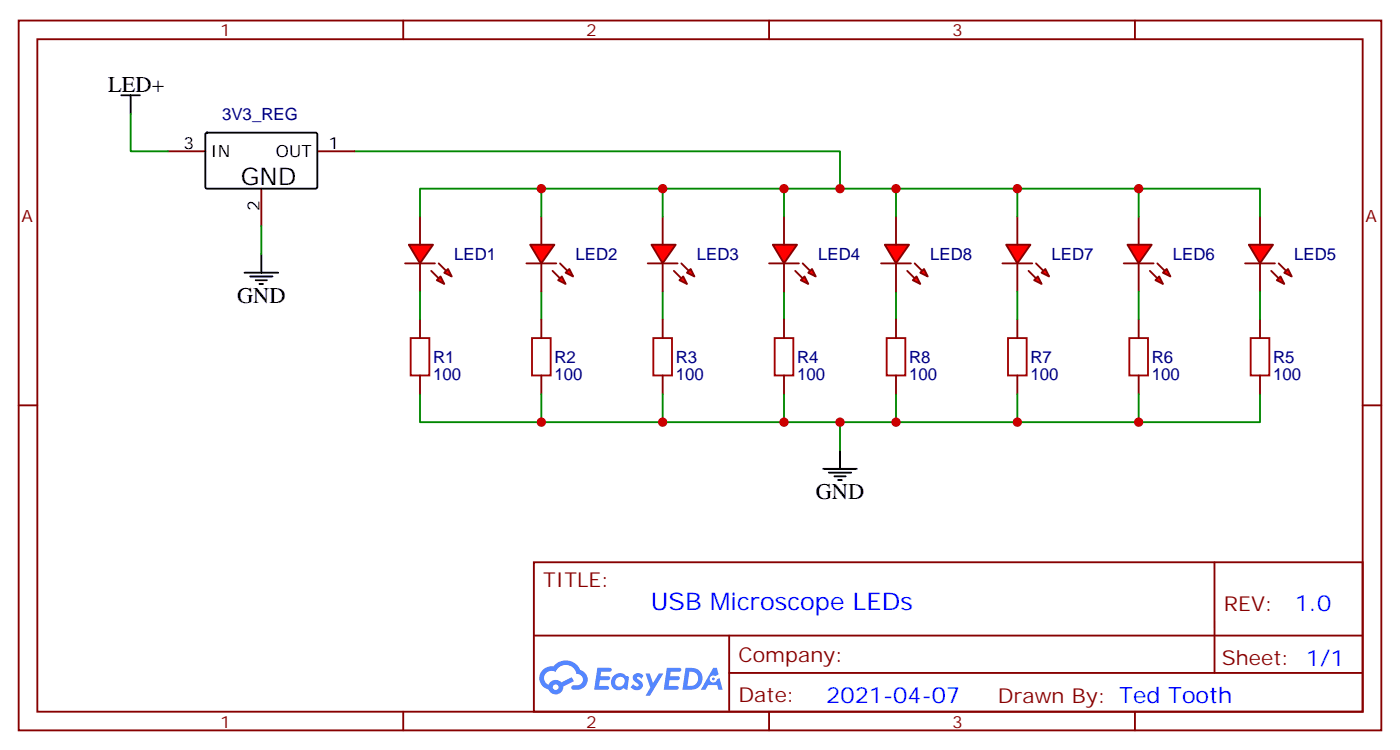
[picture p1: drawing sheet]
<svg xmlns="http://www.w3.org/2000/svg" width="265mm" height="142mm" viewBox="0 0 265 142" stroke-linecap="round" stroke-linejoin="round" font-family="sans-serif">
<g fill="#f00" stroke="#870000" stroke-width=".35">
<path d="M77.3 46.2h4.5l-2.4 3.5z"/>
<path d="M76.6 49.7h5.6z"/>
</g>
<g fill="#870000" stroke="#870000" stroke-width=".35">
<path d="M82.9 49.7l1.4 1.5z"/>
<path d="M81.5 51.2l1.4 1.4z"/>
</g>
<g fill="#f00" stroke="#870000" stroke-width=".35">
<path d="M84 51.5l.7-.7 .7 1.4z"/>
<path d="M82.5 52.9l.8-.7 .7 1.4z"/>
</g>
<path d="M79.4 40.9v5.3M79.4 49.7v5.3M79.4 60.3v3.6M79.4 70.9v3.5M102.3 60.3v3.6M102.3 70.9v3.5" fill="none" stroke="#870000" stroke-width=".35"/>
<path d="M77.6 63.9h3.5v7h-3.5zM100.5 63.9h3.6v7h-3.6z" fill="none" stroke="#a10000" stroke-width=".35"/>
<path d="M155.6 88.5h6.3M156.6 89.3h4.3M157.7 90h2.1M158.4 90.7h.7M158.7 85v3.5" fill="none" stroke="#000" stroke-width=".35"/>
<path d="M79.4 55v5.3M102.3 55v5.3" fill="none" stroke="#008700" stroke-width=".35"/>
<g fill="#f00" stroke="#870000" stroke-width=".35">
<path d="M100.2 46.2h4.6l-2.5 3.5z"/>
<path d="M99.5 49.7h5.6z"/>
</g>
<g fill="#870000" stroke="#870000" stroke-width=".35">
<path d="M105.8 49.7l1.4 1.5z"/>
<path d="M104.4 51.2l1.4 1.4z"/>
</g>
<g fill="#f00" stroke="#870000" stroke-width=".35">
<path d="M106.9 51.5l.7-.7 .7 1.4z"/>
<path d="M105.5 52.9l.7-.7 .7 1.4z"/>
</g>
<path d="M102.3 40.9v5.3M102.3 49.7v5.3M125.2 60.3v3.6M125.2 70.9v3.5" fill="none" stroke="#870000" stroke-width=".35"/>
<path d="M125.2 55v5.3" fill="none" stroke="#008700" stroke-width=".35"/>
<path d="M123.5 63.9h3.5v7h-3.5z" fill="none" stroke="#a10000" stroke-width=".35"/>
<g fill="#f00" stroke="#870000" stroke-width=".35">
<path d="M123.1 46.2h4.6l-2.5 3.5z"/>
<path d="M122.4 49.7h5.7z"/>
</g>
<g fill="#870000" stroke="#870000" stroke-width=".35">
<path d="M128.8 49.7l1.4 1.5z"/>
<path d="M127.4 51.2l1.4 1.4z"/>
</g>
<g fill="#f00" stroke="#870000" stroke-width=".35">
<path d="M130.5 50.8l.7 1.4-1.4-.7z"/>
<path d="M129.1 52.2l.7 1.4-1.4-.7z"/>
</g>
<path d="M125.2 40.9v5.3M125.2 49.7v5.3M148.2 60.3v3.6M148.2 70.9v3.5" fill="none" stroke="#870000" stroke-width=".35"/>
<path d="M148.2 55v5.3" fill="none" stroke="#008700" stroke-width=".35"/>
<path d="M146.4 63.9h3.5v7h-3.5z" fill="none" stroke="#a10000" stroke-width=".35"/>
<g fill="#f00" stroke="#870000" stroke-width=".35">
<path d="M146 46.2h4.6l-2.4 3.5z"/>
<path d="M145.3 49.7h5.7z"/>
</g>
<g fill="#870000" stroke="#870000" stroke-width=".35">
<path d="M151.7 49.7l1.4 1.5z"/>
<path d="M150.3 51.2l1.4 1.4z"/>
</g>
<g fill="#f00" stroke="#870000" stroke-width=".35">
<path d="M153.5 50.8l.7 1.4-1.4-.7z"/>
<path d="M151.3 52.9l.7-.7 .8 1.4z"/>
</g>
<path d="M148.2 40.9v5.3M148.2 49.7v5.3" fill="none" stroke="#870000" stroke-width=".35"/>
<g fill="#f00" stroke="#870000" stroke-width=".35">
<path d="M236 46.2h4.6l-2.5 3.5z"/>
<path d="M235.3 49.7h5.6z"/>
</g>
<g fill="#870000" stroke="#870000" stroke-width=".35">
<path d="M241.7 49.7l1.4 1.5z"/>
<path d="M240.2 51.2l1.5 1.4z"/>
</g>
<g fill="#f00" stroke="#870000" stroke-width=".35">
<path d="M242.7 51.5l.7-.7 .7 1.4z"/>
<path d="M241.3 52.9l.7-.7 .7 1.4z"/>
</g>
<path d="M238.1 40.9v5.3M238.1 49.7v5.3M238.1 60.3v3.6M238.1 70.9v3.5" fill="none" stroke="#870000" stroke-width=".35"/>
<path d="M236.4 63.9h3.5v7h-3.5z" fill="none" stroke="#a10000" stroke-width=".35"/>
<path d="M238.1 55v5.3" fill="none" stroke="#008700" stroke-width=".35"/>
<g fill="#f00" stroke="#870000" stroke-width=".35">
<path d="M213.1 46.2h4.6l-2.5 3.5z"/>
<path d="M212.4 49.7h5.6z"/>
</g>
<g fill="#870000" stroke="#870000" stroke-width=".35">
<path d="M218.7 49.7l1.4 1.5z"/>
<path d="M217.3 51.2l1.4 1.4z"/>
</g>
<g fill="#f00" stroke="#870000" stroke-width=".35">
<path d="M220.5 50.8l.7 1.4-1.4-.7z"/>
<path d="M218.4 52.9l.7-.7 .7 1.4z"/>
</g>
<path d="M215.2 40.9v5.3M215.2 49.7v5.3M215.2 60.3v3.6M215.2 70.9v3.5" fill="none" stroke="#870000" stroke-width=".35"/>
<path d="M213.4 63.9h3.6v7h-3.6z" fill="none" stroke="#a10000" stroke-width=".35"/>
<path d="M215.2 55v5.3" fill="none" stroke="#008700" stroke-width=".35"/>
<g fill="#f00" stroke="#870000" stroke-width=".35">
<path d="M190.1 46.2h4.6l-2.4 3.5z"/>
<path d="M189.4 49.7h5.7z"/>
</g>
<g fill="#870000" stroke="#870000" stroke-width=".35">
<path d="M195.8 49.7l1.4 1.5z"/>
<path d="M194.4 51.2l1.4 1.4z"/>
</g>
<g fill="#f00" stroke="#870000" stroke-width=".35">
<path d="M197.6 50.8l.7 1.4-1.5-.7z"/>
<path d="M196.1 52.2l.7 1.4-1.4-.7z"/>
</g>
<path d="M192.3 40.9v5.3M192.3 49.7v5.3M169.3 60.3v3.6M169.3 70.9v3.5M192.3 60.3v3.6M192.3 70.9v3.5" fill="none" stroke="#870000" stroke-width=".35"/>
<path d="M167.6 63.9h3.5v7h-3.5zM190.5 63.9h3.5v7h-3.5z" fill="none" stroke="#a10000" stroke-width=".35"/>
<path d="M169.3 55v5.3M192.3 55v5.3" fill="none" stroke="#008700" stroke-width=".35"/>
<g fill="#f00" stroke="#870000" stroke-width=".35">
<path d="M167.2 46.2h4.6l-2.5 3.5z"/>
<path d="M166.5 49.7h5.7z"/>
</g>
<g fill="#870000" stroke="#870000" stroke-width=".35">
<path d="M172.9 49.7l1.4 1.5z"/>
<path d="M171.4 51.2l1.5 1.4z"/>
</g>
<g fill="#f00" stroke="#870000" stroke-width=".35">
<path d="M173.9 51.5l.7-.7 .7 1.4z"/>
<path d="M173.2 52.2l.7 1.4-1.4-.7z"/>
</g>
<g fill="none" stroke="#870000" stroke-width=".35">
<path d="M3.5 3.9h257.6v134h-257.6zM7.1 7.4h250.4v127h-250.4zM76.2 3.9v3.5M145.3 3.9v3.5M214.5 3.9v3.5M169.3 40.9v5.3M169.3 49.7v5.3M3.5 76.6h3.6M257.5 76.6h3.6M100.9 106.2h156.6v28.2h-156.6zM229.5 106.2v20.9M76.2 134.4v3.5"/>
<path d="M100.9 120h156.5M137.8 127.1h119.6M137.8 120v14.1M145.3 134.4v3.5M214.5 134.4v3.5"/>
</g>
<g fill="none" stroke="#008700" stroke-width=".35">
<path d="M67 28.6h91.7v7M102.3 35.6v5.3M125.2 35.6v5.3M148.2 35.6v5.3M169.3 35.6v5.3M192.3 35.6v5.3M215.2 35.6v5.3M79.4 40.9v-5.3h158.7v5.3M79.4 74.4v5.3h158.7v-5.3M102.3 74.4v5.3M125.2 74.4v5.3M148.2 74.4v5.3"/>
<path d="M158.7 79.7v5.3M169.3 74.4v5.3M192.3 74.4v5.3M215.2 74.4v5.3"/>
</g>
<g fill="#5487ff">
<path d="M119.9 127.4a1.22 1.22 0 0 1 1.7 .2l-.4 .6a.47 .47 0 0 0-.3-.4 .47 .47 0 0 0-.5 .2v.1a1.55 1.55 0 0 1 1.1 1.5 1.34 1.34 0 0 1-2.3 .2l.5-.6a.6 .6 0 0 0 .4 .5 .6 .6 0 0 0 .6-.3l-.1-.2a1.25 1.25 0 0 1-.9-1.7z"/>
<path d="M112.9 126.1h1.5a1.22 1.22 0 0 1 1.2 .2 .37 .37 0 0 1-.4 .6h-1.6l-.1 .8h1.5a.37 .37 0 0 1 .3 .4 .37 .37 0 0 1-.4 .3h-1.5l-.2 1.1h.8a1.15 1.15 0 0 1 1.1 .2 .36 .36 0 0 1-.4 .6h-2.4z"/>
<path d="M126 126.1h1.6a1.23 1.23 0 0 1 1.1 .2 .37 .37 0 0 1-.3 .6h-1.6l-.2 .8h1.6a.37 .37 0 0 1 .3 .4 .37 .37 0 0 1-.4 .3h-1.6l-.1 1.1h.7a1.15 1.15 0 0 1 1.1 .2 .36 .36 0 0 1-.3 .6h-2.5z"/>
<path d="M134.8 126.1h.7l.3 1.3-.6 .3a.69 .69 0 0 0-1 .3 .69 .69 0 0 0 .4 .9 .69 .69 0 0 0 .9-.6l.5-.2 .6 2.2h-.8l-.3-.9h-1.7l-.5 .9h-.8z"/>
<path d="M122 127.2h.8l.6 1.8 1.1-1.8h.9l-2.6 4.2h-.8l.9-1.6z"/>
<path d="M129.6 126.1l-.6 4.2h1.3a2.11 2.11 0 0 0 2.5-2.1 2.11 2.11 0 0 0-2.5-2.1zM130.3 126.8a1.39 1.39 0 0 1 1.7 1.5 1.39 1.39 0 0 1-1.8 1.2h-.3z"/>
<path d="M115.9 127.7a1.47 1.47 0 0 0-.2 2.1 1.47 1.47 0 0 0 2.1 .1l.8 .4 .3-2.3-.2-.3h-.4a1.49 1.49 0 0 0-2.4 0zM116.5 128.1a.91 .91 0 0 1 1.5 .4 .91 .91 0 0 1-1 1.2 .87 .87 0 0 1-.8-.6 .87 .87 0 0 1 .3-1z"/>
<path d="M102.6 126.5a2.18 2.18 0 0 0 1.1 3.7 1.44 1.44 0 0 0 1.6 .9 1.44 1.44 0 0 0 1.2-1.5l2-1-.5-.7-1.9 1a1.47 1.47 0 0 0-2.4 .4 1.39 1.39 0 0 1-.7-1.9 1.39 1.39 0 0 1 2-.5 2.08 2.08 0 0 1 2.1-1.3 2.08 2.08 0 0 1 1.9 1.7 1.07 1.07 0 0 1 1.2 1 1.07 1.07 0 0 1-1.1 1.1h-.6a.43 .43 0 0 0-.5 .4 .43 .43 0 0 0 .4 .5 2.02 2.02 0 0 0 2.3-.8 2.02 2.02 0 0 0-.2-2.5l-.8-.5a2.98 2.98 0 0 0-5.1-.6h-1.1zM104.5 129.8a.55 .55 0 0 1 1.1 0 .55 .55 0 0 1-1.1 0z"/>
<circle cx="134.8" cy="128.2" r=".26"/>
</g>
<path d="M31.7 28.6h7.1M49.4 35.6v7.1M60 28.6h7" fill="none" stroke="#870000" stroke-width=".35"/>
<path d="M22.9 18h3.6M24.7 18v3.5M38.9 25.2l.3-.2 20.6 .1 .2 .3-.1 10.1-.3 .1h-20.6l-.2-.3zM46.2 51.5h6.4M47.3 52.2h4.2M48.3 52.9h2.1M49 53.6h.7M49.4 48v3.5" fill="none" stroke="#000" stroke-width=".35"/>
<path d="M24.7 21.5v7.1h7M49.4 42.7v5.3" fill="none" stroke="#008700" stroke-width=".35"/>
<g fill="#c00">
<circle cx="102.3" cy="35.6" r=".88"/>
<circle cx="125.2" cy="35.6" r=".88"/>
<circle cx="148.2" cy="35.6" r=".88"/>
<circle cx="169.3" cy="35.6" r=".88"/>
<circle cx="192.3" cy="35.6" r=".88"/>
<circle cx="215.2" cy="35.6" r=".88"/>
<circle cx="215.2" cy="79.7" r=".88"/>
<circle cx="192.3" cy="79.7" r=".88"/>
<circle cx="169.3" cy="79.7" r=".88"/>
<circle cx="148.2" cy="79.7" r=".88"/>
<circle cx="125.2" cy="79.7" r=".88"/>
<circle cx="102.3" cy="79.7" r=".88"/>
<circle cx="158.8" cy="35.6" r=".88"/>
<circle cx="158.8" cy="79.7" r=".88"/>
</g>
<text font-size="4.6" x="45.5" y="34.9">GND</text>
<text font-size="4.6" fill="#00f" x="123" y="115.2">USB Microscope LEDs</text>
<g font-size="4.2">
<text x="20.5" y="17.3">LED+</text>
<text x="44.8" y="57.1">GND</text>
<text x="154.2" y="94.2">GND</text>
</g>
<g font-size="4.2" fill="#00f">
<text x="244.7" y="115.4">1.0</text>
<text x="156.1" y="132.8">2021-04-07</text>
</g>
<g font-size="3.9" fill="#800">
<text x="102.7" y="110.8">TITLE:</text>
<text x="231.3" y="115.4">REV:</text>
<text x="139.6" y="125">Company:</text>
<text x="230.9" y="125.6">Sheet: 1/1</text>
<text x="139.6" y="132.6">Date:</text>
<text x="188.6" y="132.7">Drawn By: Ted Tooth</text>
</g>
<g font-size="3.2" fill="#800">
<text x="41.6" y="6.9">1</text>
<text x="110.8" y="6.9">2</text>
<text x="179.9" y="6.9">3</text>
<text x="4.1" y="42">A</text>
<text x="258.1" y="42">A</text>
<text x="41.6" y="137.4">1</text>
<text x="110.8" y="137.4">2</text>
<text x="179.9" y="137.4">3</text>
</g>
<g font-size="3.2" fill="#000080">
<text x="42" y="22.6">3V3_REG</text>
<text x="85.8" y="49.1">LED1</text>
<text x="108.8" y="49.1">LED2</text>
<text x="131.7" y="49.1">LED3</text>
<text x="154.6" y="49.1">LED4</text>
<text x="175.8" y="49.1">LED8</text>
<text x="198.7" y="49.1">LED7</text>
<text x="221.7" y="49.1">LED6</text>
<text x="244.6" y="49.1">LED5</text>
<text x="81.8" y="71.7">100</text>
<text x="81.8" y="68.5">R1</text>
<text x="104.8" y="71.7">100</text>
<text x="104.8" y="68.5">R2</text>
<text x="127.7" y="71.7">100</text>
<text x="127.7" y="68.5">R3</text>
<text x="150.6" y="71.7">100</text>
<text x="150.6" y="68.5">R4</text>
<text x="171.8" y="71.7">100</text>
<text x="171.8" y="68.5">R8</text>
<text x="194.7" y="71.7">100</text>
<text x="194.7" y="68.5">R7</text>
<text x="217.7" y="71.7">100</text>
<text x="217.7" y="68.5">R6</text>
<text x="240.6" y="71.7">100</text>
<text x="240.6" y="68.5">R5</text>
</g>
<g font-size="3.2">
<text x="34.7" y="28.2">3</text>
<text x="39.9" y="29.6">IN</text>
<text x="52.1" y="29.6">OUT</text>
<text x="62.1" y="28.2">1</text>
<text x="49" y="39.8" transform="rotate(-90 49 39.8)">2</text>
</g>
</svg>
